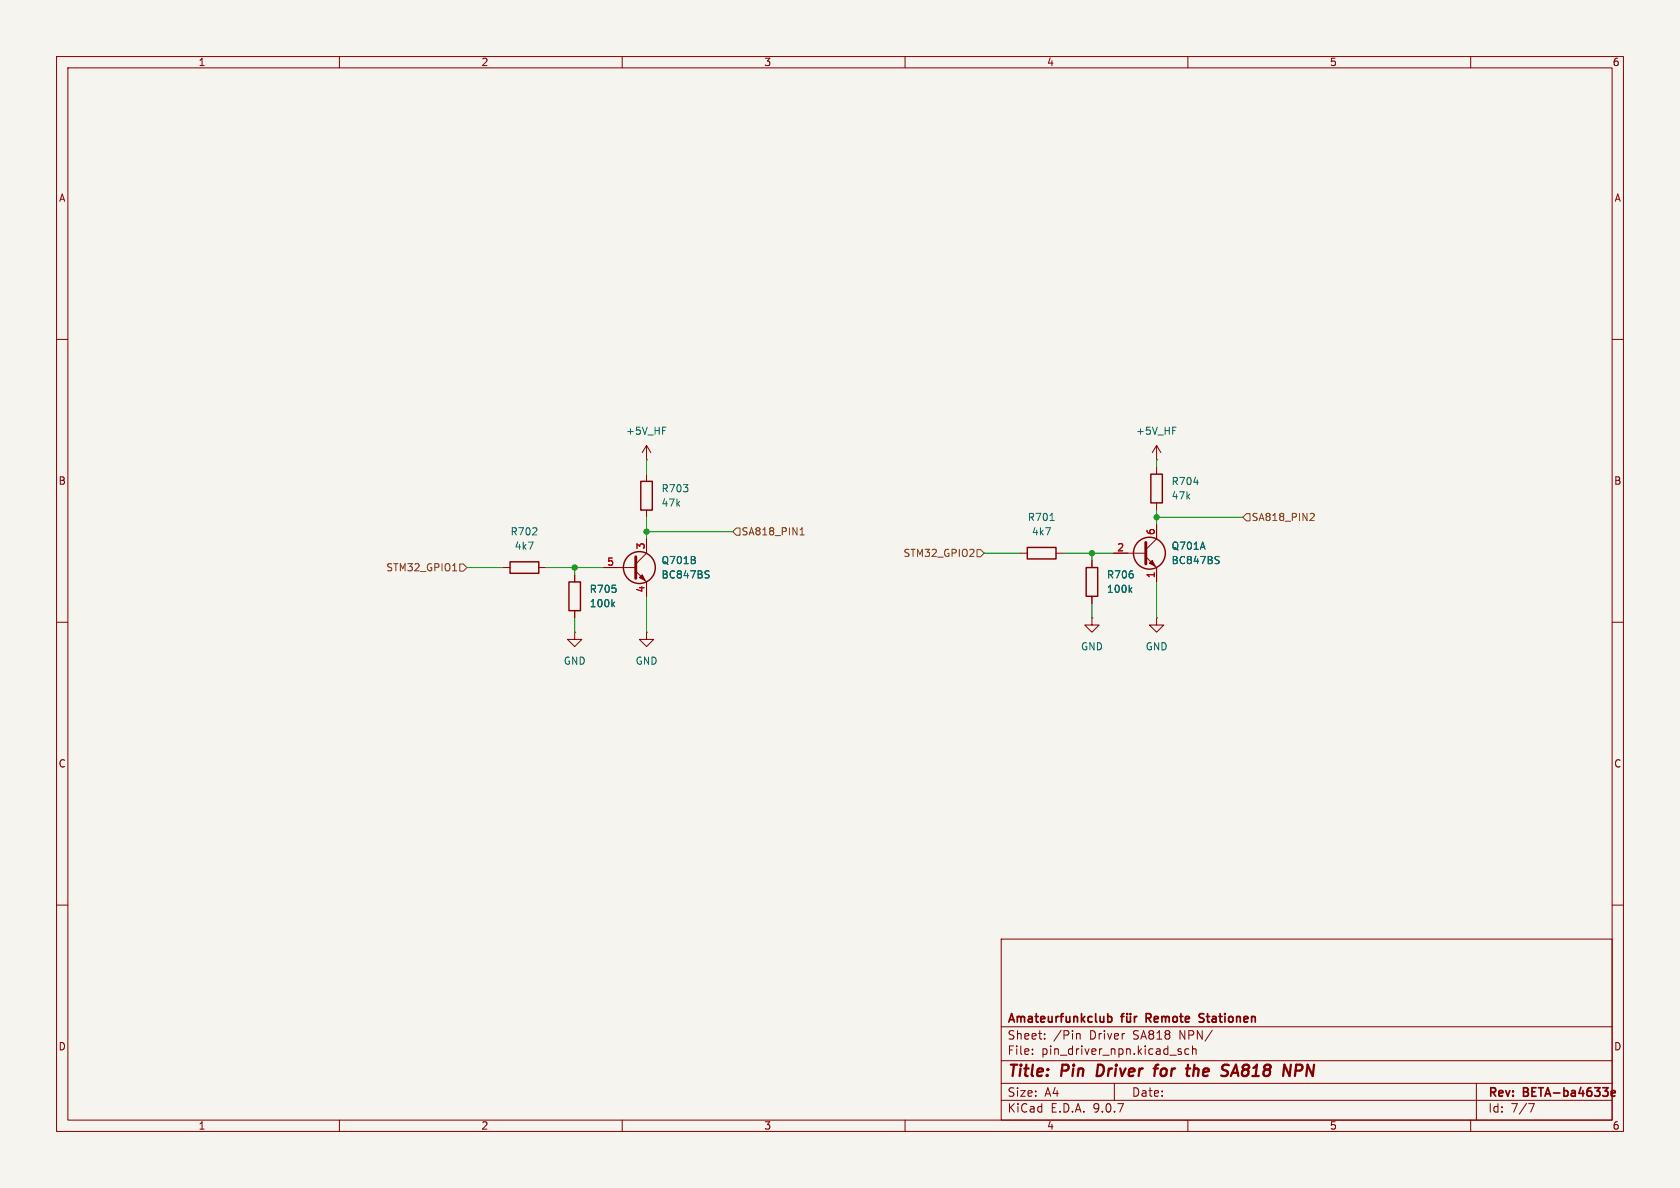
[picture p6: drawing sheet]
<svg xmlns="http://www.w3.org/2000/svg" width="297mm" height="210mm" viewBox="0 0 297 210" stroke-linecap="round" stroke-linejoin="round" font-family="sans-serif">
<path d="M0 0h297v210h-297z" fill="#f5f4ef" stroke="#f5f4ef" stroke-width=".18"/>
<g fill="none" stroke="#840000" stroke-width=".18">
<path d="M10 10h277v190h-277zM12 12h273v186h-273zM60 10v2M110 10v2M160 10v2M210 10v2M260 10v2M10 60h2M114.3 78.7l-.8 1.3M114.3 78.7l.8 1.3M114.3 78.7v2.6M204.5 78.7l-.8 1.3"/>
<path d="M204.5 78.7l.7 1.3M204.5 78.7v2.6M285 60h2M114.3 81.3h.1M114.3 83.8v1.3M114.3 90.2v1.2M114.3 95.3v2.5l-1.9 1.9M180.3 97.8h1.3M186.7 97.8h1.3M193 99.1v1.2M196.8 97.8h5.8M202.6 98.4l1.9 1.9v2.6"/>
<path d="M204.5 81.3h.1M204.5 82.6v1.2M204.5 88.9v1.3M204.5 92.7v2.6l-1.9 1.9M10 110h2M88.9 100.3h1.3M95.2 100.3h1.3M101.6 111.8v1.2h1.3l-1.3 1.3-1.3-1.3h1.3M101.6 111.8h.1M101.6 101.6v1.3M101.6 108v1.2M106.7 100.3h5.7"/>
<path d="M112.4 101l1.9 1.9v2.5M114.3 111.8v1.2h1.3l-1.3 1.3-1.3-1.3h1.3M114.3 111.8h.1M193 109.2v1.3h1.3l-1.3 1.3-1.2-1.3h1.2M193 109.2h.1M193 105.4v1.3M204.5 109.2v1.3h1.2l-1.2 1.3-1.3-1.3h1.3M204.5 109.2h.1M285 110h2M10 160h2M177 166h108v32h-108zM285 160h2"/>
<path d="M60 198v2M110 198v2M160 198v2M177 194.5h108M177 191.5h108M177 187.5h108M177 181.5h108M182.5 186.3v.1M182.5 185.5v.1M184.7 183.6v.1M184.7 182.8v.1M190.4 182.8h.5l.1 .9"/>
<path d="M197 191.5v3M208.3 185.8l.5 .2 .1 .2-.2 .2-.5-.1M208.3 185.5h.5M210 198v2M210.2 185.5l-.5-.1-.2 .3v.4l.1 .2h.6M210.8 185.5l.2-.1 .4 .1 .1 .9M210.8 184.9v1.5M260 198v2M261 191.5v6.5M270.2 195.1h1l-.6 1.5"/>
</g>
<g fill="none" stroke="#840000" stroke-width=".3">
<path d="M195.8 179.8l.5-.1 .3 .3v.4l-.2 .2h-.6M198.1 179.7h.6M198.7 179.2l-.4 .2v1.3M199.2 179.7l.1 .9 .3 .1 .2-.2M199.3 179.2v.1M199.8 179.2v.1M199.8 179.7v1M200.6 179.7v1M201 179.7l-.3 .1-.1 .2M202.6 180h.6M203.2 179.2h-.6v1.5M212.8 179.3l-.5-.1-.3 .3 .1 .3 .6 .2"/>
<path d="M212 180.6h.7M284.8 193.3l.8-.2-.1-.2-.4-.1-.3 .2 .1 .7h.6"/>
</g>
<path d="M194.1 188.2l-.2 2h.4M203.9 188.9h.8M204.8 188.2l-.4 .1-.1 .2-.2 1.7M211.2 188.2l-.3 2M211.7 188.9l-.6 .2M217.8 189.6h1M218.5 188.2l-.9 2M230.2 188.4l-.3-.2h-.7l-.3 2M230.2 188.9l-.4 .4h-.8" fill="none" stroke="#840000" stroke-width=".4"/>
<g fill="none" stroke="#006464" stroke-width=".18">
<path d="M117.1 75.5h.6M207.3 75.5h.6M122.9 99.1v.4M185.6 92h.8M211.1 85.2h.7M215 98.4h.5M215.3 99l.2 .3-.2 .3M108.3 106.8l.4 .5M108.7 106.4l-.5 .5M124.9 100.9l.5 .1M125.1 101.6l.3 .2-.3 .4M199.7 104.2l.4 .5"/>
<path d="M200.1 103.9l-.5 .5"/>
</g>
<g fill="none" stroke="#840000" stroke-width=".25">
<path d="M90.2 99.3h5v2h-5zM113.3 85.1h2v5.1h-2zM181.6 96.8h5.1v2h-5.1zM203.5 83.8h2v5.1h-2zM100.6 102.9h2v5.1h-2zM192 100.3h2.1v5.1h-2.1z"/>
<circle cx="203.2" cy="97.8" r="2.82"/>
<circle cx="113" cy="100.3" r="2.82"/>
</g>
<path d="M112.4 98.4v3.8M202.6 95.9v3.8" fill="none" stroke="#840000" stroke-width=".51"/>
<g fill="#840000" stroke="#840000" stroke-width=".18">
<path d="M113 102.1l.5-.5 .5 1z"/>
<path d="M203.2 99.6l.5-.5 .5 1z"/>
</g>
<path d="M81.3 99.7h.6l.6 .6-.6 .7h-.6zM130.2 93.3h.6v1.3h-.6l-.7-.6zM141.4 94.6h.8M141.4 93.7l.4-.4v1.3M172.7 97.2h.7l.6 .6-.6 .6h-.7zM220.3 90.8h.7v1.3h-.7l-.6-.7zM231.8 90.7l.4 .1 .1 .3-.7 .9h.7M80 100.9h.7" fill="none" stroke="#725600" stroke-width=".18"/>
<g fill="none" stroke="#009600" stroke-width=".18">
<path d="M114.3 81.3v2.5M114.3 91.4v3.9M114.3 94h15.2M174 97.8h6.3M188 97.8h8.8M193 97.8v1.3M204.5 81.3v1.3M204.5 90.2v2.5M204.5 91.4h15.2M82.5 100.3h6.4M96.5 100.3h10.2M101.6 100.3v1.3"/>
<path d="M101.6 109.2v2.6M114.3 105.4v6.4M193 106.7v2.5M204.5 102.9v6.3"/>
</g>
<g fill="#009600" stroke="#009600" stroke-width=".18">
<circle cx="101.6" cy="100.3" r=".46"/>
<circle cx="204.5" cy="91.4" r=".46"/>
<circle cx="114.3" cy="94" r=".46"/>
<circle cx="193" cy="97.8" r=".46"/>
</g>
<g font-size="2.8" fill="#840000">
<text x="178" y="190.9">Title:</text>
<text x="187.7" y="190.9">Pin</text>
<text x="194.7" y="190.9">Driver</text>
<text x="205.7" y="190.9">for</text>
<text x="212.2" y="190.9">the</text>
<text x="219.2" y="190.9">SA818</text>
<text x="230.9" y="190.9">NPN</text>
</g>
<g font-size="2.1" fill="#840000">
<text x="178" y="184">Sheet:</text>
<text x="178" y="181.2">Amateurfunkclub</text>
<text x="186.2" y="184">/Pin</text>
<text x="192.7" y="184">Driver</text>
<text x="200.5" y="184">SA818</text>
<text x="203.3" y="181.2">Remote</text>
<text x="208.8" y="184">NPN/</text>
<text x="213.3" y="181.2">Stationen</text>
<text x="178" y="186.7">File:</text>
<text x="184.1" y="186.7">pin_driver_npn.kicad_sch</text>
<text x="178" y="196.9">KiCad</text>
<text x="178" y="194.1">Size:</text>
<text x="184.7" y="194.1">A4</text>
<text x="185.7" y="196.9">E.D.A.</text>
<text x="193.3" y="196.9">9.0.7</text>
<text x="200" y="194.1">Date:</text>
<text x="263" y="194.3">Rev:</text>
<text x="263" y="196.9">Id:</text>
<text x="267.1" y="196.9">7/7</text>
<text x="269.4" y="194.3">BETA-ba4633e</text>
</g>
<g font-size="1.8" fill="#840000">
<text x="35" y="11.9">1</text>
<text x="85" y="11.9">2</text>
<text x="135" y="11.9">3</text>
<text x="185" y="11.9">4</text>
<text x="235" y="11.9">5</text>
<text x="285" y="11.9">6</text>
<text x="10.3" y="35.9">A</text>
<text x="285.3" y="35.9">A</text>
<text x="10.3" y="85.9">B</text>
<text x="285.3" y="85.9">B</text>
<text x="10.3" y="135.9">C</text>
<text x="285.3" y="135.9">C</text>
<text x="10.3" y="185.9">D</text>
<text x="285.3" y="185.9">D</text>
<text x="35" y="199.9">1</text>
<text x="85" y="199.9">2</text>
<text x="135" y="199.9">3</text>
<text x="185" y="199.9">4</text>
<text x="235" y="199.9">5</text>
<text x="285" y="199.9">6</text>
</g>
<g font-size="1.8" fill="#006464">
<text x="110.6" y="77.1">+5V_HF</text>
<text x="200.7" y="77.1">+5V_HF</text>
<text x="116.8" y="87.2">R703</text>
<text x="116.8" y="89.8">47k</text>
<text x="207" y="86">R704</text>
<text x="207" y="88.5">47k</text>
<text x="90.2" y="94.8">R702</text>
<text x="181.6" y="92.3">R701</text>
<text x="182.3" y="94.8">4k7</text>
<text x="90.9" y="97.4">4k7</text>
<text x="116.8" y="99.9">Q701B</text>
<text x="207" y="97.4">Q701A</text>
<text x="207" y="99.9">BC847BS</text>
<text x="104.1" y="105">R705</text>
<text x="104.1" y="107.5">100k</text>
<text x="116.8" y="102.5">BC847BS</text>
<text x="195.6" y="102.5">R706</text>
<text x="195.6" y="105">100k</text>
<text x="99.6" y="117.7">GND</text>
<text x="112.3" y="117.7">GND</text>
<text x="191" y="115.2">GND</text>
<text x="202.4" y="115.2">GND</text>
</g>
<g font-size="1.8" fill="#725600">
<text x="131" y="94.8">SA818_PIN1</text>
<text x="221.2" y="92.3">SA818_PIN2</text>
<text x="68.2" y="101.2">STM32_GPIO1</text>
<text x="159.6" y="98.7">STM32_GPIO2</text>
</g>
<g font-size="1.8" fill="#a90000">
<text x="204.2" y="94.7" transform="rotate(-90 204.2 94.7)">6</text>
<text x="107.2" y="100.1">5</text>
<text x="114" y="97.2" transform="rotate(-90 114 97.2)">3</text>
<text x="197.4" y="97.5">2</text>
<text x="114" y="104.8" transform="rotate(-90 114 104.8)">4</text>
<text x="204.2" y="102.3" transform="rotate(-90 204.2 102.3)">1</text>
</g>
</svg>
